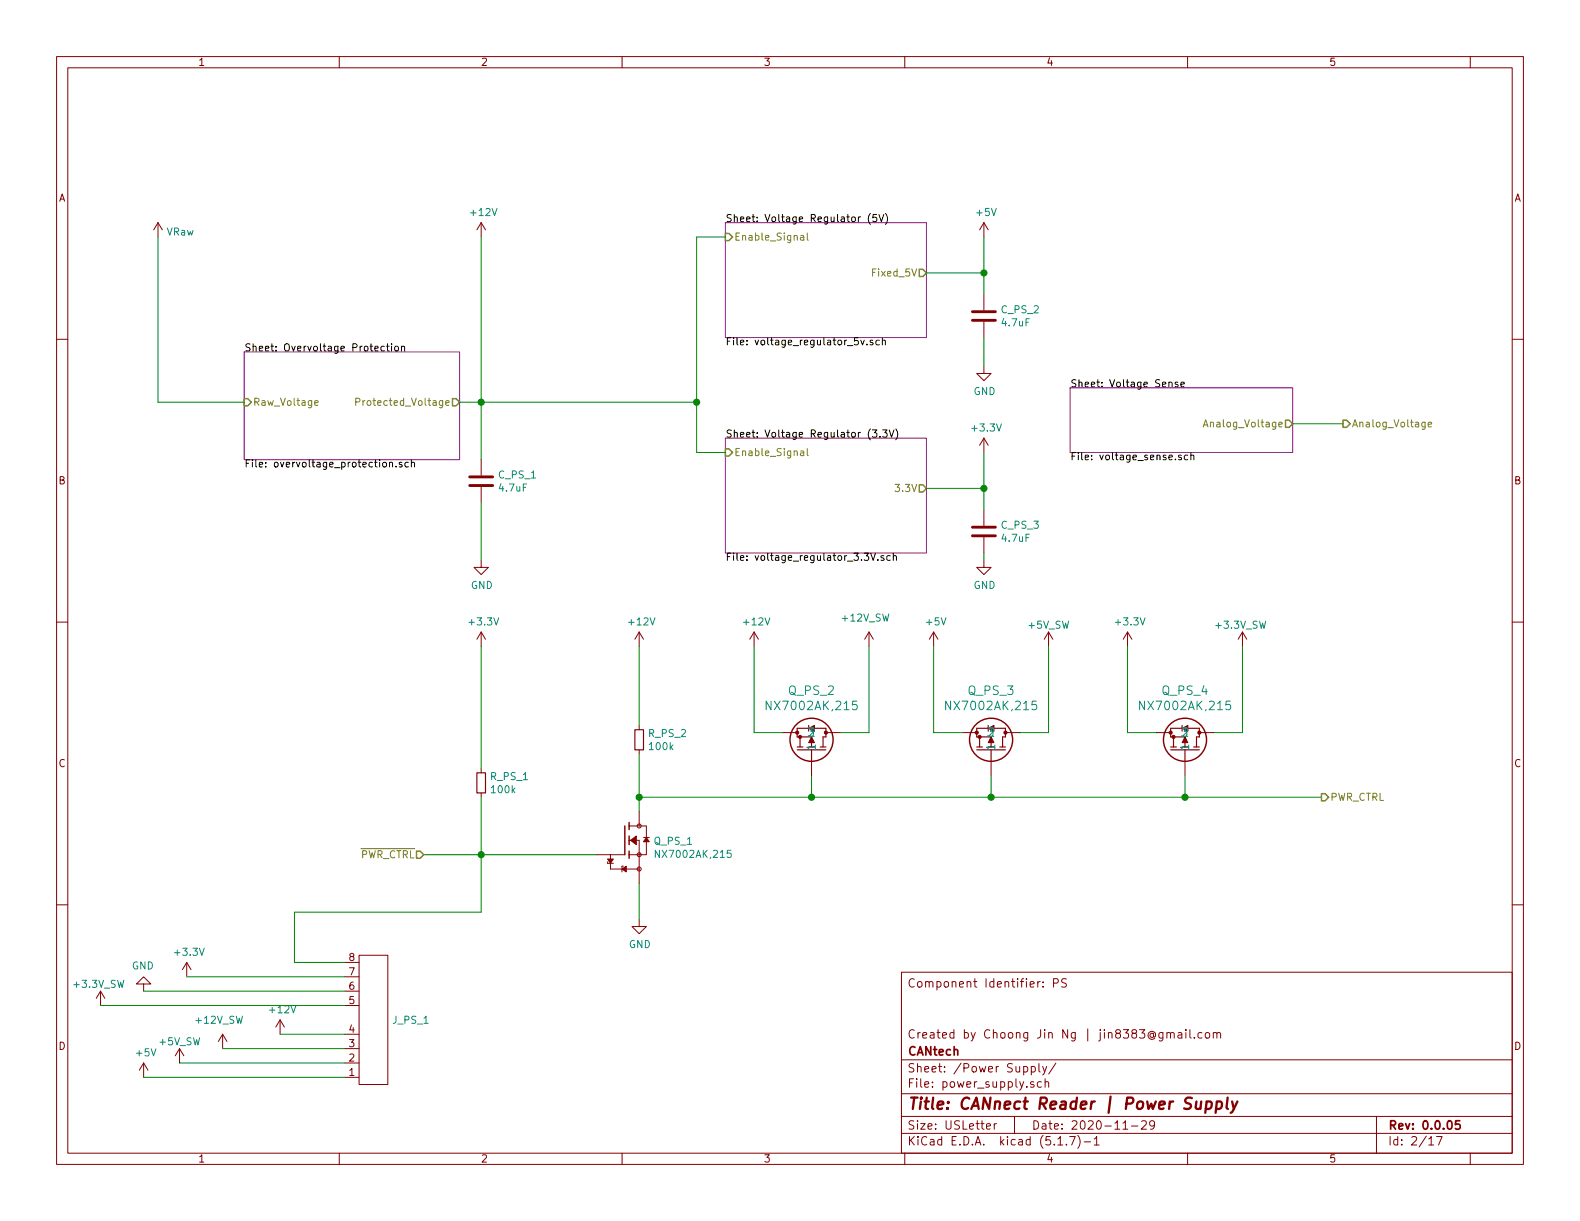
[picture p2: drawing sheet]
EESchema Schematic File Version 4
EELAYER 30 0
EELAYER END
$Descr USLetter 11000 8500
encoding utf-8
Sheet 2 17
Title "CANnect Reader | Power Supply"
Date "2020-11-29"
Rev "0.0.05"
Comp "CANtech"
Comment1 "Created by Choong Jin Ng | jin8383@gmail.com"
Comment2 ""
Comment3 ""
Comment4 "Component Identifier: PS"
$EndDescr
$Comp
L power:GND #PWR092
U 1 1
P 3350 3900
F 0 "#PWR092" H 3350 3650 50  0001 C CNN
F 1 "GND" H 3355 3727 50  0000 C CNN
F 2 "" H 3350 3900 50  0001 C CNN
F 3 "" H 3350 3900 50  0001 C CNN
	1    3350 3900
	1    0    0    -1  
$EndComp
Wire Wire Line
	3350 3200 3350 2800
Connection ~ 3350 2800
$Comp
L power:+12V #PWR091
U 1 1
P 3350 1650
F 0 "#PWR091" H 3350 1500 50  0001 C CNN
F 1 "+12V" H 3365 1823 50  0000 C CNN
F 2 "" H 3350 1650 50  0001 C CNN
F 3 "" H 3350 1650 50  0001 C CNN
	1    3350 1650
	1    0    0    -1  
$EndComp
$Comp
L CANtech:VRaw #V02
U 1 1
P 1100 1600
F 0 "#V02" H 1100 1600 50  0001 C CNN
F 1 "VRaw" H 1158 1587 50  0000 L CNN
F 2 "" H 1100 1600 50  0001 C CNN
F 3 "" H 1100 1600 50  0001 C CNN
	1    1100 1600
	1    0    0    -1  
$EndComp
Wire Wire Line
	1100 2800 1700 2800
Wire Wire Line
	4850 1650 5050 1650
Wire Wire Line
	4850 2800 4850 3150
Wire Wire Line
	4850 3150 5050 3150
Connection ~ 4850 2800
$Comp
L power:GND #PWR096
U 1 1
P 6850 3900
F 0 "#PWR096" H 6850 3650 50  0001 C CNN
F 1 "GND" H 6855 3727 50  0000 C CNN
F 2 "" H 6850 3900 50  0001 C CNN
F 3 "" H 6850 3900 50  0001 C CNN
	1    6850 3900
	1    0    0    -1  
$EndComp
$Sheet
S 1700 2450 1500 750 
U 5F9AE5F2
F0 "Overvoltage Protection" 50
F1 "overvoltage_protection.sch" 50
F2 "Raw_Voltage" I L 1700 2800 50 
F3 "Protected_Voltage" O R 3200 2800 50 
$EndSheet
$Comp
L Device:C C_PS_1
U 1 1
P 3350 3350
F 0 "C_PS_1" H 3465 3396 50  0000 L CNN
F 1 "4.7uF" H 3465 3305 50  0000 L CNN
F 2 "footprints:C1206C475K3RACAUTO" H 3388 3200 50  0001 C CNN
F 3 "https://api.kemet.com/component-edge/download/specsheet/C1206C475K3RACAUTO.pdf" H 3350 3350 50  0001 C CNN
F 4 "C1206C475K3RACAUTO" H 3350 3350 50  0001 C CNN "Part Name"
F 5 "Kermet" H 3350 3350 50  0001 C CNN "Manufacturer"
F 6 "DigiKey Canada" H 3350 3350 50  0001 C CNN "Vendor"
F 7 "399-7029-1-ND" H 3350 3350 50  0001 C CNN "digikeypn"
	1    3350 3350
	1    0    0    -1  
$EndComp
$Sheet
S 7450 2700 1550 450 
U 5FD5D295
F0 "Voltage Sense" 50
F1 "voltage_sense.sch" 50
F2 "Analog_Voltage" O R 9000 2950 50 
$EndSheet
Text HLabel 9350 2950 2    50   Output ~ 0
Analog_Voltage
Wire Wire Line
	1100 1650 1100 2800
Wire Wire Line
	3350 1650 3350 2800
Wire Wire Line
	6850 2050 6850 1900
Wire Wire Line
	6850 3550 6850 3400
$Comp
L power:GND #PWR094
U 1 1
P 6850 2550
F 0 "#PWR094" H 6850 2300 50  0001 C CNN
F 1 "GND" H 6855 2377 50  0000 C CNN
F 2 "" H 6850 2550 50  0001 C CNN
F 3 "" H 6850 2550 50  0001 C CNN
	1    6850 2550
	1    0    0    -1  
$EndComp
$Comp
L Device:C C_PS_2
U 1 1
P 6850 2200
F 0 "C_PS_2" H 6965 2246 50  0000 L CNN
F 1 "4.7uF" H 6965 2155 50  0000 L CNN
F 2 "footprints:C1206C475K3RACAUTO" H 6888 2050 50  0001 C CNN
F 3 "https://api.kemet.com/component-edge/download/specsheet/C1206C475K3RACAUTO.pdf" H 6850 2200 50  0001 C CNN
F 4 "C1206C475K3RACAUTO" H 6850 2200 50  0001 C CNN "Part Name"
F 5 "Kermet" H 6850 2200 50  0001 C CNN "Manufacturer"
F 6 "DigiKey Canada" H 6850 2200 50  0001 C CNN "Vendor"
F 7 "399-7029-1-ND" H 6850 2200 50  0001 C CNN "digikeypn"
	1    6850 2200
	1    0    0    -1  
$EndComp
$Comp
L Device:C C_PS_3
U 1 1
P 6850 3700
F 0 "C_PS_3" H 6965 3746 50  0000 L CNN
F 1 "4.7uF" H 6965 3655 50  0000 L CNN
F 2 "footprints:C1206C475K3RACAUTO" H 6888 3550 50  0001 C CNN
F 3 "https://api.kemet.com/component-edge/download/specsheet/C1206C475K3RACAUTO.pdf" H 6850 3700 50  0001 C CNN
F 4 "C1206C475K3RACAUTO" H 6850 3700 50  0001 C CNN "Part Name"
F 5 "Kermet" H 6850 3700 50  0001 C CNN "Manufacturer"
F 6 "DigiKey Canada" H 6850 3700 50  0001 C CNN "Vendor"
F 7 "399-7029-1-ND" H 6850 3700 50  0001 C CNN "digikeypn"
	1    6850 3700
	1    0    0    -1  
$EndComp
Connection ~ 6850 3400
Connection ~ 6850 1900
Wire Wire Line
	6850 1900 6850 1650
Wire Wire Line
	6450 1900 6850 1900
Wire Wire Line
	6850 3400 6850 3150
Wire Wire Line
	6450 3400 6850 3400
$Comp
L power:+3.3V #PWR095
U 1 1
P 6850 3150
F 0 "#PWR095" H 6850 3000 50  0001 C CNN
F 1 "+3.3V" H 6865 3323 50  0000 C CNN
F 2 "" H 6850 3150 50  0001 C CNN
F 3 "" H 6850 3150 50  0001 C CNN
	1    6850 3150
	1    0    0    -1  
$EndComp
$Sheet
S 5050 1550 1400 800 
U 5F9EA8B0
F0 "Voltage Regulator (5V)" 50
F1 "voltage_regulator_5v.sch" 50
F2 "Enable_Signal" I L 5050 1650 50 
F3 "Fixed_5V" O R 6450 1900 50 
$EndSheet
$Sheet
S 5050 3050 1400 800 
U 5FF30350
F0 "Voltage Regulator (3.3V)" 50
F1 "voltage_regulator_3.3V.sch" 50
F2 "Enable_Signal" I L 5050 3150 50 
F3 "3.3V" O R 6450 3400 50 
$EndSheet
$Comp
L power:+5V #PWR093
U 1 1
P 6850 1650
F 0 "#PWR093" H 6850 1500 50  0001 C CNN
F 1 "+5V" H 6865 1823 50  0000 C CNN
F 2 "" H 6850 1650 50  0001 C CNN
F 3 "" H 6850 1650 50  0001 C CNN
	1    6850 1650
	1    0    0    -1  
$EndComp
Wire Wire Line
	4850 1650 4850 2800
Wire Wire Line
	3350 2800 3200 2800
Wire Wire Line
	6850 2350 6850 2550
Wire Wire Line
	6850 3850 6850 3900
Wire Wire Line
	9000 2950 9350 2950
Text HLabel 2950 5950 0    50   Input ~ 0
~PWR_CTRL~
$Comp
L IRLML5103TRPBF:IRLML5103TRPBF Q_PS_3
U 1 1
P 6900 5400
AR Path="/5F8ADA45/5FE0013C" Ref="Q_PS_3"  Part="1" 
AR Path="/5FA56A4E/5FE0013C" Ref="Q_PSW_?"  Part="1" 
F 0 "Q_PS_3" V 7489 5400 60  0000 C CNN
F 1 "NX7002AK,215" V 7383 5400 60  0000 C CNN
F 2 "footprints:SOT95P230X110-3N" H 7350 5140 60  0001 C CNN
F 3 "https://assets.nexperia.com/documents/data-sheet/NX7002AK.pdf" H 6900 5400 60  0001 C CNN
F 4 "NX7002AK,215" H 6900 5400 50  0001 C CNN "Part Name"
F 5 "Nexperia USA Inc." H 6900 5400 50  0001 C CNN "Manufacturer"
F 6 "DigiKey Canada" H 6900 5400 50  0001 C CNN "Vendor"
F 7 "1727-1289-1-ND" H 6900 5400 50  0001 C CNN "digikeypn"
	1    6900 5400
	0    1    -1   0   
$EndComp
$Comp
L IRLML5103TRPBF:IRLML5103TRPBF Q_PS_4
U 1 1
P 8250 5400
AR Path="/5F8ADA45/5FE00146" Ref="Q_PS_4"  Part="1" 
AR Path="/5FA56A4E/5FE00146" Ref="Q_PSW_?"  Part="1" 
F 0 "Q_PS_4" V 8839 5400 60  0000 C CNN
F 1 "NX7002AK,215" V 8733 5400 60  0000 C CNN
F 2 "footprints:SOT95P230X110-3N" H 8700 5140 60  0001 C CNN
F 3 "https://assets.nexperia.com/documents/data-sheet/NX7002AK.pdf" H 8250 5400 60  0001 C CNN
F 4 "NX7002AK,215" H 8250 5400 50  0001 C CNN "Part Name"
F 5 "Nexperia USA Inc." H 8250 5400 50  0001 C CNN "Manufacturer"
F 6 "DigiKey Canada" H 8250 5400 50  0001 C CNN "Vendor"
F 7 "1727-1289-1-ND" H 8250 5400 50  0001 C CNN "digikeypn"
	1    8250 5400
	0    1    -1   0   
$EndComp
$Comp
L NX7002AK_215:NX7002AK,215 Q_PSW_?
U 1 1
P 4350 5850
AR Path="/5FA56A4E/5FE00153" Ref="Q_PSW_?"  Part="1" 
AR Path="/5F8ADA45/5FE00153" Ref="Q_PS_1"  Part="1" 
F 0 "Q_PS_1" H 4548 5846 50  0000 L CNN
F 1 "NX7002AK,215" H 4548 5755 50  0000 L CNN
F 2 "footprints:SOT95P230X110-3N" H 4350 5850 50  0001 L BNN
F 3 "https://assets.nexperia.com/documents/data-sheet/NX7002AK.pdf" H 4350 5850 50  0001 L BNN
F 4 "Nexperia" H 4350 5850 50  0001 L BNN "Field4"
F 5 "7" H 4350 5850 50  0001 L BNN "Field5"
F 6 "IPC-7351B" H 4350 5850 50  0001 L BNN "Field6"
F 7 "NX7002AK,215" H 4350 5850 50  0001 C CNN "Part Name"
F 8 "Nexperia USA Inc." H 4350 5850 50  0001 C CNN "Manufacturer"
F 9 "DigiKey Canada" H 4350 5850 50  0001 C CNN "Vendor"
F 10 "1727-1289-1-ND" H 4350 5850 50  0001 C CNN "digikeypn"
	1    4350 5850
	1    0    0    -1  
$EndComp
$Comp
L Device:R_Small R_PSW_?
U 1 1
P 4450 5150
AR Path="/5FA56A4E/5FE0015D" Ref="R_PSW_?"  Part="1" 
AR Path="/5F8ADA45/5FE0015D" Ref="R_PS_2"  Part="1" 
F 0 "R_PS_2" H 4509 5196 50  0000 L CNN
F 1 "100k" H 4509 5105 50  0000 L CNN
F 2 "footprints:RESC1608X55N" H 4450 5150 50  0001 C CNN
F 3 "https://www.yageo.com/upload/media/product/productsearch/datasheet/rchip/PYu-RT_1-to-0.01_RoHS_L_12.pdf" H 4450 5150 50  0001 C CNN
F 4 "RT0603DRE07100KL" H 4450 5150 50  0001 C CNN "Part Name"
F 5 "Yageo" H 4450 5150 50  0001 C CNN "Manufacturer"
F 6 "DigiKey Canada" H 4450 5150 50  0001 C CNN "Vendor"
F 7 "311-2395-1-ND" H 4450 5150 50  0001 C CNN "digikeypn"
	1    4450 5150
	1    0    0    -1  
$EndComp
$Comp
L Device:R_Small R_PSW_?
U 1 1
P 3350 5450
AR Path="/5FA56A4E/5FE00167" Ref="R_PSW_?"  Part="1" 
AR Path="/5F8ADA45/5FE00167" Ref="R_PS_1"  Part="1" 
F 0 "R_PS_1" H 3409 5496 50  0000 L CNN
F 1 "100k" H 3409 5405 50  0000 L CNN
F 2 "footprints:RESC1608X55N" H 3350 5450 50  0001 C CNN
F 3 "https://www.yageo.com/upload/media/product/productsearch/datasheet/rchip/PYu-RT_1-to-0.01_RoHS_L_12.pdf" H 3350 5450 50  0001 C CNN
F 4 "RT0603DRE07100KL" H 3350 5450 50  0001 C CNN "Part Name"
F 5 "Yageo" H 3350 5450 50  0001 C CNN "Manufacturer"
F 6 "DigiKey Canada" H 3350 5450 50  0001 C CNN "Vendor"
F 7 "311-2395-1-ND" H 3350 5450 50  0001 C CNN "digikeypn"
	1    3350 5450
	1    0    0    -1  
$EndComp
$Comp
L power:+3.3V #PWR?
U 1 1
P 3350 4500
AR Path="/5FA56A4E/5FE0016D" Ref="#PWR?"  Part="1" 
AR Path="/5F8ADA45/5FE0016D" Ref="#PWR0127"  Part="1" 
F 0 "#PWR0127" H 3350 4350 50  0001 C CNN
F 1 "+3.3V" H 3365 4673 50  0000 C CNN
F 2 "" H 3350 4500 50  0001 C CNN
F 3 "" H 3350 4500 50  0001 C CNN
	1    3350 4500
	1    0    0    -1  
$EndComp
$Comp
L power:+3.3V #PWR?
U 1 1
P 7850 4500
AR Path="/5FA56A4E/5FE00173" Ref="#PWR?"  Part="1" 
AR Path="/5F8ADA45/5FE00173" Ref="#PWR0128"  Part="1" 
F 0 "#PWR0128" H 7850 4350 50  0001 C CNN
F 1 "+3.3V" H 7865 4673 50  0000 C CNN
F 2 "" H 7850 4500 50  0001 C CNN
F 3 "" H 7850 4500 50  0001 C CNN
	1    7850 4500
	1    0    0    -1  
$EndComp
Wire Wire Line
	3350 5950 3350 5550
Wire Wire Line
	3350 5350 3350 4500
Wire Wire Line
	4450 5650 4450 5550
Wire Wire Line
	3350 5950 4150 5950
$Comp
L power:GND #PWR?
U 1 1
P 4450 6400
AR Path="/5FA56A4E/5FE0017D" Ref="#PWR?"  Part="1" 
AR Path="/5F8ADA45/5FE0017D" Ref="#PWR0129"  Part="1" 
F 0 "#PWR0129" H 4450 6150 50  0001 C CNN
F 1 "GND" H 4455 6227 50  0000 C CNN
F 2 "" H 4450 6400 50  0001 C CNN
F 3 "" H 4450 6400 50  0001 C CNN
	1    4450 6400
	1    0    0    -1  
$EndComp
Wire Wire Line
	4450 6150 4450 6400
Connection ~ 4450 5550
Wire Wire Line
	4450 5550 4450 5250
$Comp
L IRLML5103TRPBF:IRLML5103TRPBF Q_PS_2
U 1 1
P 5650 5400
AR Path="/5F8ADA45/5FE0018A" Ref="Q_PS_2"  Part="1" 
AR Path="/5FA56A4E/5FE0018A" Ref="Q_PSW_?"  Part="1" 
F 0 "Q_PS_2" V 6239 5400 60  0000 C CNN
F 1 "NX7002AK,215" V 6133 5400 60  0000 C CNN
F 2 "footprints:SOT95P230X110-3N" H 6100 5140 60  0001 C CNN
F 3 "https://assets.nexperia.com/documents/data-sheet/NX7002AK.pdf" H 5650 5400 60  0001 C CNN
F 4 "NX7002AK,215" H 5650 5400 50  0001 C CNN "Part Name"
F 5 "Nexperia USA Inc." H 5650 5400 50  0001 C CNN "Manufacturer"
F 6 "DigiKey Canada" H 5650 5400 50  0001 C CNN "Vendor"
F 7 "1727-1289-1-ND" H 5650 5400 50  0001 C CNN "digikeypn"
	1    5650 5400
	0    1    -1   0   
$EndComp
Wire Wire Line
	4450 5550 5650 5550
Wire Wire Line
	5650 5550 5650 5400
Connection ~ 5650 5550
Wire Wire Line
	8250 5550 8250 5400
$Comp
L CANtech:+5V_SW #PWR?
U 1 1
P 7300 4500
AR Path="/5FA56A4E/5FE00194" Ref="#PWR?"  Part="1" 
AR Path="/5F8ADA45/5FE00194" Ref="#PWR0130"  Part="1" 
F 0 "#PWR0130" H 7300 4750 50  0001 C CNN
F 1 "+5V_SW" H 7150 4650 50  0000 L CNN
F 2 "" H 6550 5300 50  0001 C CNN
F 3 "" H 6550 5300 50  0001 C CNN
	1    7300 4500
	1    0    0    -1  
$EndComp
Wire Wire Line
	8450 5100 8650 5100
Wire Wire Line
	8050 5100 7850 5100
$Comp
L power:+5V #PWR?
U 1 1
P 6500 4500
AR Path="/5FA56A4E/5FE0019D" Ref="#PWR?"  Part="1" 
AR Path="/5F8ADA45/5FE0019D" Ref="#PWR0131"  Part="1" 
F 0 "#PWR0131" H 6500 4350 50  0001 C CNN
F 1 "+5V" H 6515 4673 50  0000 C CNN
F 2 "" H 6500 4500 50  0001 C CNN
F 3 "" H 6500 4500 50  0001 C CNN
	1    6500 4500
	1    0    0    -1  
$EndComp
$Comp
L power:+12V #PWR?
U 1 1
P 5250 4500
AR Path="/5FA56A4E/5FE001A3" Ref="#PWR?"  Part="1" 
AR Path="/5F8ADA45/5FE001A3" Ref="#PWR0132"  Part="1" 
F 0 "#PWR0132" H 5250 4350 50  0001 C CNN
F 1 "+12V" H 5265 4673 50  0000 C CNN
F 2 "" H 5250 4500 50  0001 C CNN
F 3 "" H 5250 4500 50  0001 C CNN
	1    5250 4500
	1    0    0    -1  
$EndComp
Wire Wire Line
	5450 5100 5250 5100
Wire Wire Line
	5850 5100 6050 5100
Wire Wire Line
	6700 5100 6500 5100
Wire Wire Line
	7100 5100 7300 5100
Wire Wire Line
	5650 5550 6900 5550
Wire Wire Line
	6900 5400 6900 5550
Connection ~ 6900 5550
Wire Wire Line
	6900 5550 8250 5550
$Comp
L CANtech:+12V_SW #PWR?
U 1 1
P 6050 4500
AR Path="/5FA56A4E/5FE001B5" Ref="#PWR?"  Part="1" 
AR Path="/5F8ADA45/5FE001B5" Ref="#PWR0133"  Part="1" 
F 0 "#PWR0133" H 6050 4750 50  0001 C CNN
F 1 "+12V_SW" H 5850 4700 50  0000 L CNN
F 2 "" H 5300 5300 50  0001 C CNN
F 3 "" H 5300 5300 50  0001 C CNN
	1    6050 4500
	1    0    0    -1  
$EndComp
Wire Wire Line
	2950 5950 3350 5950
Connection ~ 3350 5950
Text HLabel 9200 5550 2    50   Output ~ 0
PWR_CTRL
Wire Wire Line
	8250 5550 9200 5550
Connection ~ 8250 5550
$Comp
L CANtech:Header_Pin_8 J_PSW_?
U 1 1
P 2350 7100
AR Path="/5FA56A4E/5FE00204" Ref="J_PSW_?"  Part="1" 
AR Path="/5F8ADA45/5FE00204" Ref="J_PS_1"  Part="1" 
F 0 "J_PS_1" V 2345 6722 50  0000 R CNN
F 1 "Header_Pin_8" H 2350 7100 50  0001 C CNN
F 2 "Connector_PinHeader_2.54mm:PinHeader_1x08_P2.54mm_Vertical" H 2350 7100 50  0001 C CNN
F 3 "" H 2350 7100 50  0001 C CNN
	1    2350 7100
	0    -1   -1   0   
$EndComp
Wire Wire Line
	7850 4500 7850 5100
Wire Wire Line
	6500 4500 6500 5100
Wire Wire Line
	7300 4500 7300 5100
Wire Wire Line
	5250 4500 5250 5100
Wire Wire Line
	6050 4500 6050 5100
Wire Wire Line
	4450 5050 4450 4500
$Comp
L power:+12V #PWR?
U 1 1
P 4450 4500
AR Path="/5FA56A4E/5FE001C1" Ref="#PWR?"  Part="1" 
AR Path="/5F8ADA45/5FE001C1" Ref="#PWR0134"  Part="1" 
F 0 "#PWR0134" H 4450 4350 50  0001 C CNN
F 1 "+12V" H 4465 4673 50  0000 C CNN
F 2 "" H 4450 4500 50  0001 C CNN
F 3 "" H 4450 4500 50  0001 C CNN
	1    4450 4500
	1    0    0    -1  
$EndComp
Wire Wire Line
	8650 4500 8650 5100
$Comp
L CANtech:+3.3V_SW #PWR?
U 1 1
P 8650 4500
AR Path="/5FA56A4E/5FE001C7" Ref="#PWR?"  Part="1" 
AR Path="/5F8ADA45/5FE001C7" Ref="#PWR0135"  Part="1" 
F 0 "#PWR0135" H 8650 4750 50  0001 C CNN
F 1 "+3.3V_SW" H 8450 4650 50  0000 L CNN
F 2 "" H 7900 5300 50  0001 C CNN
F 3 "" H 7900 5300 50  0001 C CNN
	1    8650 4500
	1    0    0    -1  
$EndComp
Wire Wire Line
	3350 2800 4850 2800
Wire Wire Line
	3350 3500 3350 3900
$Comp
L power:+3.3V #PWR0136
U 1 1
P 1300 6800
F 0 "#PWR0136" H 1300 6650 50  0001 C CNN
F 1 "+3.3V" H 1315 6973 50  0000 C CNN
F 2 "" H 1300 6800 50  0001 C CNN
F 3 "" H 1300 6800 50  0001 C CNN
	1    1300 6800
	1    0    0    -1  
$EndComp
$Comp
L CANtech:+12V_SW #PWR?
U 1 1
P 1550 7300
AR Path="/5FA56A4E/5FE3CA53" Ref="#PWR?"  Part="1" 
AR Path="/5F8ADA45/5FE3CA53" Ref="#PWR0138"  Part="1" 
F 0 "#PWR0138" H 1550 7550 50  0001 C CNN
F 1 "+12V_SW" H 1350 7500 50  0000 L CNN
F 2 "" H 800 8100 50  0001 C CNN
F 3 "" H 800 8100 50  0001 C CNN
	1    1550 7300
	1    0    0    -1  
$EndComp
$Comp
L power:+12V #PWR?
U 1 1
P 1950 7200
AR Path="/5FA56A4E/5FE3CF26" Ref="#PWR?"  Part="1" 
AR Path="/5F8ADA45/5FE3CF26" Ref="#PWR0139"  Part="1" 
F 0 "#PWR0139" H 1950 7050 50  0001 C CNN
F 1 "+12V" H 1965 7373 50  0000 C CNN
F 2 "" H 1950 7200 50  0001 C CNN
F 3 "" H 1950 7200 50  0001 C CNN
	1    1950 7200
	1    0    0    -1  
$EndComp
Wire Wire Line
	2400 7500 1000 7500
Wire Wire Line
	1000 6900 2400 6900
Wire Wire Line
	1950 7200 2400 7200
$Comp
L power:+5V #PWR?
U 1 1
P 1000 7500
AR Path="/5FA56A4E/5FE36533" Ref="#PWR?"  Part="1" 
AR Path="/5F8ADA45/5FE36533" Ref="#PWR0141"  Part="1" 
F 0 "#PWR0141" H 1000 7350 50  0001 C CNN
F 1 "+5V" H 1015 7673 50  0000 C CNN
F 2 "" H 1000 7500 50  0001 C CNN
F 3 "" H 1000 7500 50  0001 C CNN
	1    1000 7500
	1    0    0    -1  
$EndComp
Wire Wire Line
	2400 6800 1300 6800
$Comp
L power:GND #PWR0142
U 1 1
P 1000 6900
F 0 "#PWR0142" H 1000 6650 50  0001 C CNN
F 1 "GND" H 1005 6727 50  0000 C CNN
F 2 "" H 1000 6900 50  0001 C CNN
F 3 "" H 1000 6900 50  0001 C CNN
	1    1000 6900
	-1   0    0    1   
$EndComp
Wire Wire Line
	3350 5950 3350 6350
Wire Wire Line
	2050 6700 2400 6700
Wire Wire Line
	2400 7300 1550 7300
Wire Wire Line
	2050 6350 2050 6700
Wire Wire Line
	2050 6350 3350 6350
Wire Wire Line
	1250 7400 2400 7400
$Comp
L CANtech:+5V_SW #PWR?
U 1 1
P 1250 7400
AR Path="/5FA56A4E/5FE37ACC" Ref="#PWR?"  Part="1" 
AR Path="/5F8ADA45/5FE37ACC" Ref="#PWR0140"  Part="1" 
F 0 "#PWR0140" H 1250 7650 50  0001 C CNN
F 1 "+5V_SW" H 1100 7550 50  0000 L CNN
F 2 "" H 500 8200 50  0001 C CNN
F 3 "" H 500 8200 50  0001 C CNN
	1    1250 7400
	1    0    0    -1  
$EndComp
Wire Wire Line
	700  7000 2400 7000
$Comp
L CANtech:+3.3V_SW #PWR?
U 1 1
P 700 7000
AR Path="/5FA56A4E/5FE3210E" Ref="#PWR?"  Part="1" 
AR Path="/5F8ADA45/5FE3210E" Ref="#PWR0137"  Part="1" 
F 0 "#PWR0137" H 700 7250 50  0001 C CNN
F 1 "+3.3V_SW" H 500 7150 50  0000 L CNN
F 2 "" H -50 7800 50  0001 C CNN
F 3 "" H -50 7800 50  0001 C CNN
	1    700  7000
	1    0    0    -1  
$EndComp
$EndSCHEMATC
